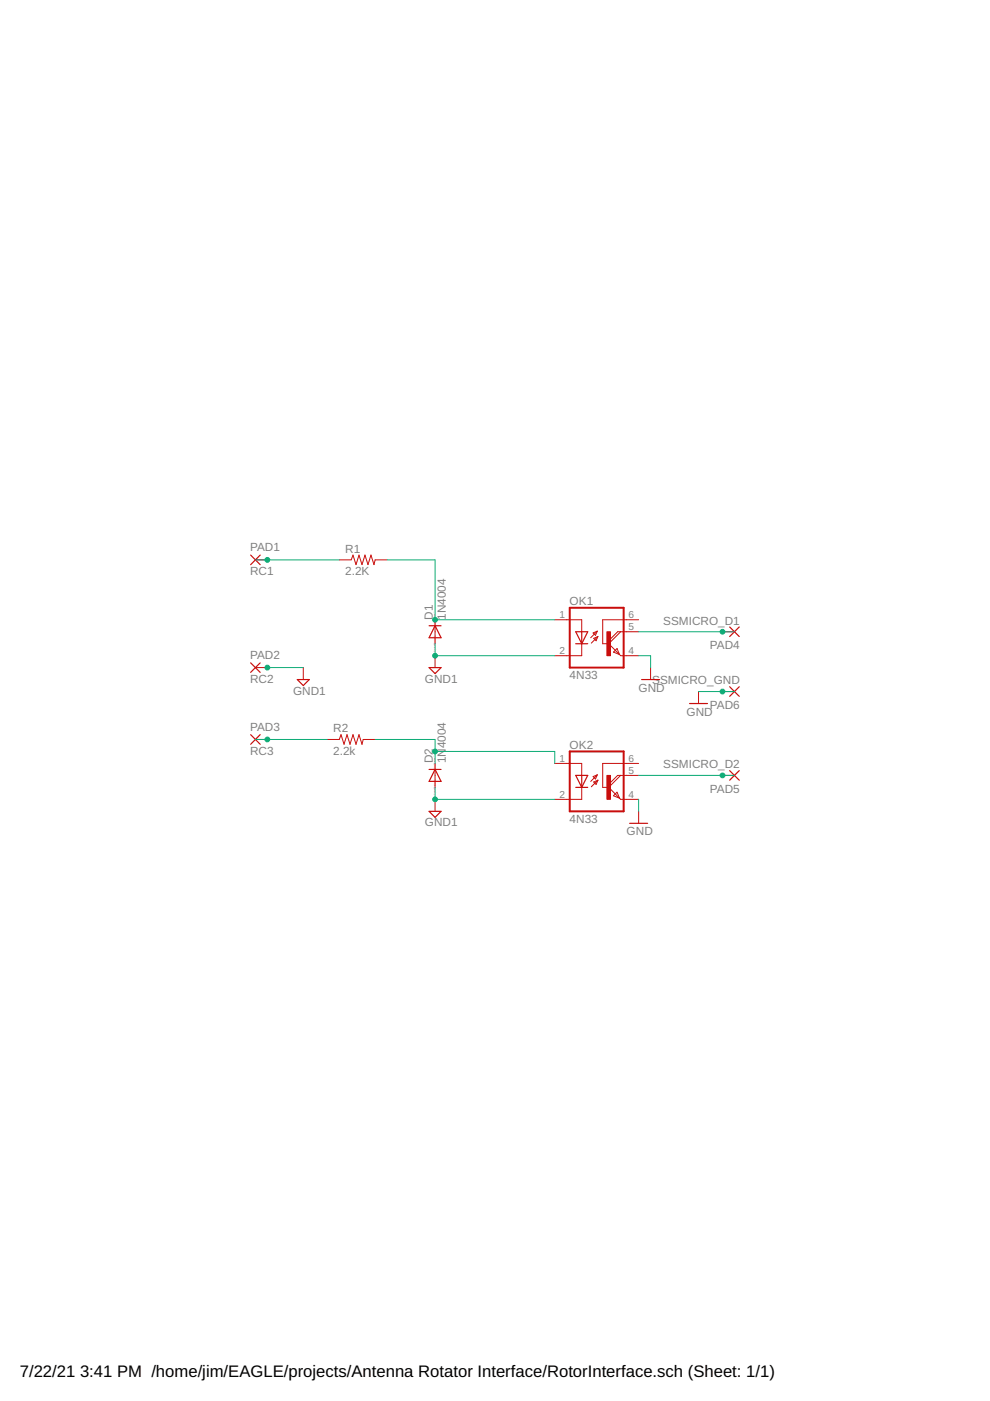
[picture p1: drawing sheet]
<?xml version="1.0" encoding="utf-8"?>
<!DOCTYPE eagle SYSTEM "eagle.dtd">
<eagle version="7.5.0">
<drawing>
<settings>
<setting alwaysvectorfont="no"/>
<setting verticaltext="up"/>
</settings>
<grid distance="0.1" unitdist="inch" unit="inch" style="lines" multiple="1" display="no" altdistance="0.01" altunitdist="inch" altunit="inch"/>
<schematic xreflabel="%F%N/%S.%C%R" xrefpart="/%S.%C%R">
<libraries>
<library name="optocoupler">
<symbols>
<symbol name="OK-DT">
<wire x1="0" y1="0" x2="0" y2="5.08" width="0.1524" layer="94"/>
<wire x1="1.27" y1="0" x2="0" y2="0" width="0.1524" layer="94"/>
<wire x1="-2.413" y1="0.127" x2="-1.016" y2="1.524" width="0.1524" layer="94"/>
<wire x1="-1.016" y1="1.524" x2="-1.905" y2="1.143" width="0.1524" layer="94"/>
<wire x1="-1.905" y1="1.143" x2="-1.397" y2="0.635" width="0.1524" layer="94"/>
<wire x1="-1.397" y1="0.635" x2="-1.016" y2="1.524" width="0.1524" layer="94"/>
<wire x1="-1.143" y1="2.667" x2="-2.032" y2="2.286" width="0.1524" layer="94"/>
<wire x1="-2.032" y1="2.286" x2="-1.524" y2="1.778" width="0.1524" layer="94"/>
<wire x1="-1.524" y1="1.778" x2="-1.143" y2="2.667" width="0.1524" layer="94"/>
<wire x1="-2.54" y1="1.27" x2="-1.143" y2="2.667" width="0.1524" layer="94"/>
<wire x1="-3.175" y1="2.54" x2="-4.445" y2="0" width="0.254" layer="94"/>
<wire x1="-4.445" y1="0" x2="-5.715" y2="2.54" width="0.254" layer="94"/>
<wire x1="-3.175" y1="0" x2="-4.445" y2="0" width="0.254" layer="94"/>
<wire x1="-4.445" y1="0" x2="-5.715" y2="0" width="0.254" layer="94"/>
<wire x1="-3.175" y1="2.54" x2="-4.445" y2="2.54" width="0.254" layer="94"/>
<wire x1="-4.445" y1="2.54" x2="-4.445" y2="0" width="0.254" layer="94"/>
<wire x1="-4.445" y1="2.54" x2="-5.715" y2="2.54" width="0.254" layer="94"/>
<wire x1="-4.445" y1="0" x2="-4.445" y2="-2.54" width="0.1524" layer="94"/>
<wire x1="-4.445" y1="5.08" x2="-4.445" y2="2.54" width="0.1524" layer="94"/>
<wire x1="-4.445" y1="-2.54" x2="-7.62" y2="-2.54" width="0.1524" layer="94"/>
<wire x1="-7.62" y1="5.08" x2="-4.445" y2="5.08" width="0.1524" layer="94"/>
<wire x1="4.445" y1="7.62" x2="4.445" y2="-5.08" width="0.4064" layer="94"/>
<wire x1="-6.985" y1="7.62" x2="-6.985" y2="-5.08" width="0.4064" layer="94"/>
<wire x1="-6.985" y1="7.62" x2="4.445" y2="7.62" width="0.4064" layer="94"/>
<wire x1="-6.985" y1="-5.08" x2="4.445" y2="-5.08" width="0.4064" layer="94"/>
<wire x1="0" y1="5.08" x2="5.08" y2="5.08" width="0.1524" layer="94"/>
<wire x1="3.81" y1="2.54" x2="1.27" y2="0" width="0.1524" layer="94"/>
<wire x1="1.27" y1="0" x2="3.556" y2="-2.286" width="0.1524" layer="94"/>
<wire x1="3.81" y1="-2.54" x2="5.08" y2="-2.54" width="0.1524" layer="94"/>
<wire x1="3.81" y1="2.54" x2="5.08" y2="2.54" width="0.1524" layer="94"/>
<wire x1="3.048" y1="-1.016" x2="3.556" y2="-2.286" width="0.1524" layer="94"/>
<wire x1="3.556" y1="-2.286" x2="3.81" y2="-2.54" width="0.1524" layer="94"/>
<wire x1="3.556" y1="-2.286" x2="2.286" y2="-1.778" width="0.1524" layer="94"/>
<wire x1="2.286" y1="-1.778" x2="3.048" y2="-1.016" width="0.1524" layer="94"/>
<wire x1="3.81" y1="2.54" x2="3.175" y2="2.54" width="0.1524" layer="94"/>
<wire x1="3.175" y1="2.54" x2="1.27" y2="0.635" width="0.1524" layer="94"/>
<text x="-7.0104" y="8.2296" size="1.778" layer="95">&gt;NAME</text>
<text x="-7.0104" y="-7.5438" size="1.778" layer="96">&gt;VALUE</text>
<rectangle x1="0.889" y1="-2.54" x2="1.651" y2="2.54" layer="94"/>
<pin name="A" x="-10.16" y="5.08" visible="pad" length="short" direction="pas"/>
<pin name="C" x="-10.16" y="-2.54" visible="pad" length="short" direction="pas"/>
<pin name="B" x="7.62" y="5.08" visible="pad" length="short" direction="pas" rot="R180"/>
<pin name="E" x="7.62" y="-2.54" visible="pad" length="short" direction="pas" rot="R180"/>
<pin name="COL" x="7.62" y="2.54" visible="pad" length="short" direction="pas" rot="R180"/>
</symbol>
</symbols>
<devicesets>
<deviceset name="4N33" prefix="OK">
<gates>
<gate name="A" symbol="OK-DT" x="0" y="0"/>
</gates>
<devices>
<device name="" package="DIL06">
<connects>
<connect gate="A" pin="A" pad="1"/>
<connect gate="A" pin="B" pad="6"/>
<connect gate="A" pin="C" pad="2"/>
<connect gate="A" pin="COL" pad="5"/>
<connect gate="A" pin="E" pad="4"/>
</connects>
<technologies>
<technology name="">
<attribute name="MF" value="VISHAY/TELEFUNKEN" constant="no"/>
<attribute name="MPN" value="4N33" constant="no"/>
<attribute name="OC_FARNELL" value="1469601" constant="no"/>
<attribute name="OC_NEWARK" value="88K1390" constant="no"/>
</technology>
</technologies>
</device>
</devices>
</deviceset>
</devicesets>
</library>
<library name="diode">
<symbols>
<symbol name="D">
<wire x1="-1.27" y1="-1.27" x2="1.27" y2="0" width="0.254" layer="94"/>
<wire x1="1.27" y1="0" x2="-1.27" y2="1.27" width="0.254" layer="94"/>
<wire x1="1.27" y1="1.27" x2="1.27" y2="0" width="0.254" layer="94"/>
<wire x1="-1.27" y1="1.27" x2="-1.27" y2="-1.27" width="0.254" layer="94"/>
<wire x1="1.27" y1="0" x2="1.27" y2="-1.27" width="0.254" layer="94"/>
<text x="2.54" y="0.4826" size="1.778" layer="95">&gt;NAME</text>
<text x="2.54" y="-2.3114" size="1.778" layer="96">&gt;VALUE</text>
<pin name="A" x="-2.54" y="0" visible="off" length="short" direction="pas"/>
<pin name="C" x="2.54" y="0" visible="off" length="short" direction="pas" rot="R180"/>
<text x="-2.54" y="0" size="0.4064" layer="99" align="center">SpiceOrder 1</text>
<text x="2.54" y="0" size="0.4064" layer="99" align="center">SpiceOrder 2</text>
</symbol>
</symbols>
<devicesets>
<deviceset name="1N4004" prefix="D">
<gates>
<gate name="1" symbol="D" x="0" y="0"/>
</gates>
<devices>
<device name="" package="DO41-10">
<connects>
<connect gate="1" pin="A" pad="A"/>
<connect gate="1" pin="C" pad="C"/>
</connects>
<technologies>
<technology name=""/>
</technologies>
</device>
</devices>
</deviceset>
</devicesets>
</library>
<library name="resistor">
<symbols>
<symbol name="R-US">
<wire x1="-2.54" y1="0" x2="-2.159" y2="1.016" width="0.2032" layer="94"/>
<wire x1="-2.159" y1="1.016" x2="-1.524" y2="-1.016" width="0.2032" layer="94"/>
<wire x1="-1.524" y1="-1.016" x2="-0.889" y2="1.016" width="0.2032" layer="94"/>
<wire x1="-0.889" y1="1.016" x2="-0.254" y2="-1.016" width="0.2032" layer="94"/>
<wire x1="-0.254" y1="-1.016" x2="0.381" y2="1.016" width="0.2032" layer="94"/>
<wire x1="0.381" y1="1.016" x2="1.016" y2="-1.016" width="0.2032" layer="94"/>
<wire x1="1.016" y1="-1.016" x2="1.651" y2="1.016" width="0.2032" layer="94"/>
<wire x1="1.651" y1="1.016" x2="2.286" y2="-1.016" width="0.2032" layer="94"/>
<wire x1="2.286" y1="-1.016" x2="2.54" y2="0" width="0.2032" layer="94"/>
<text x="-3.81" y="1.4986" size="1.778" layer="95">&gt;NAME</text>
<text x="-3.81" y="-3.302" size="1.778" layer="96">&gt;VALUE</text>
<pin name="2" x="5.08" y="0" visible="off" length="short" direction="pas" swaplevel="1" rot="R180"/>
<pin name="1" x="-5.08" y="0" visible="off" length="short" direction="pas" swaplevel="1"/>
</symbol>
</symbols>
<devicesets>
<deviceset name="R-US_" prefix="R" uservalue="yes">
<gates>
<gate name="G$1" symbol="R-US" x="0" y="0"/>
</gates>
<devices>
<device name="R0402" package="R0402">
<connects>
<connect gate="G$1" pin="1" pad="1"/>
<connect gate="G$1" pin="2" pad="2"/>
</connects>
<technologies>
<technology name=""/>
</technologies>
</device>
<device name="R0603" package="R0603">
<connects>
<connect gate="G$1" pin="1" pad="1"/>
<connect gate="G$1" pin="2" pad="2"/>
</connects>
<technologies>
<technology name=""/>
</technologies>
</device>
<device name="R0805" package="R0805">
<connects>
<connect gate="G$1" pin="1" pad="1"/>
<connect gate="G$1" pin="2" pad="2"/>
</connects>
<technologies>
<technology name=""/>
</technologies>
</device>
<device name="R0805W" package="R0805W">
<connects>
<connect gate="G$1" pin="1" pad="1"/>
<connect gate="G$1" pin="2" pad="2"/>
</connects>
<technologies>
<technology name=""/>
</technologies>
</device>
<device name="R1206" package="R1206">
<connects>
<connect gate="G$1" pin="1" pad="1"/>
<connect gate="G$1" pin="2" pad="2"/>
</connects>
<technologies>
<technology name=""/>
</technologies>
</device>
<device name="R1206W" package="R1206W">
<connects>
<connect gate="G$1" pin="1" pad="1"/>
<connect gate="G$1" pin="2" pad="2"/>
</connects>
<technologies>
<technology name=""/>
</technologies>
</device>
<device name="R1210" package="R1210">
<connects>
<connect gate="G$1" pin="1" pad="1"/>
<connect gate="G$1" pin="2" pad="2"/>
</connects>
<technologies>
<technology name=""/>
</technologies>
</device>
<device name="R1210W" package="R1210W">
<connects>
<connect gate="G$1" pin="1" pad="1"/>
<connect gate="G$1" pin="2" pad="2"/>
</connects>
<technologies>
<technology name=""/>
</technologies>
</device>
<device name="R2010" package="R2010">
<connects>
<connect gate="G$1" pin="1" pad="1"/>
<connect gate="G$1" pin="2" pad="2"/>
</connects>
<technologies>
<technology name=""/>
</technologies>
</device>
<device name="R2010W" package="R2010W">
<connects>
<connect gate="G$1" pin="1" pad="1"/>
<connect gate="G$1" pin="2" pad="2"/>
</connects>
<technologies>
<technology name=""/>
</technologies>
</device>
<device name="R2012" package="R2012">
<connects>
<connect gate="G$1" pin="1" pad="1"/>
<connect gate="G$1" pin="2" pad="2"/>
</connects>
<technologies>
<technology name=""/>
</technologies>
</device>
<device name="R2012W" package="R2012W">
<connects>
<connect gate="G$1" pin="1" pad="1"/>
<connect gate="G$1" pin="2" pad="2"/>
</connects>
<technologies>
<technology name=""/>
</technologies>
</device>
<device name="R2512" package="R2512">
<connects>
<connect gate="G$1" pin="1" pad="1"/>
<connect gate="G$1" pin="2" pad="2"/>
</connects>
<technologies>
<technology name=""/>
</technologies>
</device>
<device name="R2512W" package="R2512W">
<connects>
<connect gate="G$1" pin="1" pad="1"/>
<connect gate="G$1" pin="2" pad="2"/>
</connects>
<technologies>
<technology name=""/>
</technologies>
</device>
<device name="R3216" package="R3216">
<connects>
<connect gate="G$1" pin="1" pad="1"/>
<connect gate="G$1" pin="2" pad="2"/>
</connects>
<technologies>
<technology name=""/>
</technologies>
</device>
<device name="R3216W" package="R3216W">
<connects>
<connect gate="G$1" pin="1" pad="1"/>
<connect gate="G$1" pin="2" pad="2"/>
</connects>
<technologies>
<technology name=""/>
</technologies>
</device>
<device name="R3225" package="R3225">
<connects>
<connect gate="G$1" pin="1" pad="1"/>
<connect gate="G$1" pin="2" pad="2"/>
</connects>
<technologies>
<technology name=""/>
</technologies>
</device>
<device name="R3225W" package="R3225W">
<connects>
<connect gate="G$1" pin="1" pad="1"/>
<connect gate="G$1" pin="2" pad="2"/>
</connects>
<technologies>
<technology name=""/>
</technologies>
</device>
<device name="R5025" package="R5025">
<connects>
<connect gate="G$1" pin="1" pad="1"/>
<connect gate="G$1" pin="2" pad="2"/>
</connects>
<technologies>
<technology name=""/>
</technologies>
</device>
<device name="R5025W" package="R5025W">
<connects>
<connect gate="G$1" pin="1" pad="1"/>
<connect gate="G$1" pin="2" pad="2"/>
</connects>
<technologies>
<technology name=""/>
</technologies>
</device>
<device name="R6332" package="R6332">
<connects>
<connect gate="G$1" pin="1" pad="1"/>
<connect gate="G$1" pin="2" pad="2"/>
</connects>
<technologies>
<technology name=""/>
</technologies>
</device>
<device name="R6332W" package="R6332W">
<connects>
<connect gate="G$1" pin="1" pad="1"/>
<connect gate="G$1" pin="2" pad="2"/>
</connects>
<technologies>
<technology name=""/>
</technologies>
</device>
<device name="M0805" package="M0805">
<connects>
<connect gate="G$1" pin="1" pad="1"/>
<connect gate="G$1" pin="2" pad="2"/>
</connects>
<technologies>
<technology name=""/>
</technologies>
</device>
<device name="M1206" package="M1206">
<connects>
<connect gate="G$1" pin="1" pad="1"/>
<connect gate="G$1" pin="2" pad="2"/>
</connects>
<technologies>
<technology name=""/>
</technologies>
</device>
<device name="M1406" package="M1406">
<connects>
<connect gate="G$1" pin="1" pad="1"/>
<connect gate="G$1" pin="2" pad="2"/>
</connects>
<technologies>
<technology name=""/>
</technologies>
</device>
<device name="M2012" package="M2012">
<connects>
<connect gate="G$1" pin="1" pad="1"/>
<connect gate="G$1" pin="2" pad="2"/>
</connects>
<technologies>
<technology name=""/>
</technologies>
</device>
<device name="M2309" package="M2309">
<connects>
<connect gate="G$1" pin="1" pad="1"/>
<connect gate="G$1" pin="2" pad="2"/>
</connects>
<technologies>
<technology name=""/>
</technologies>
</device>
<device name="M3216" package="M3216">
<connects>
<connect gate="G$1" pin="1" pad="1"/>
<connect gate="G$1" pin="2" pad="2"/>
</connects>
<technologies>
<technology name=""/>
</technologies>
</device>
<device name="M3516" package="M3516">
<connects>
<connect gate="G$1" pin="1" pad="1"/>
<connect gate="G$1" pin="2" pad="2"/>
</connects>
<technologies>
<technology name=""/>
</technologies>
</device>
<device name="M5923" package="M5923">
<connects>
<connect gate="G$1" pin="1" pad="1"/>
<connect gate="G$1" pin="2" pad="2"/>
</connects>
<technologies>
<technology name=""/>
</technologies>
</device>
<device name="0204/5" package="0204/5">
<connects>
<connect gate="G$1" pin="1" pad="1"/>
<connect gate="G$1" pin="2" pad="2"/>
</connects>
<technologies>
<technology name=""/>
</technologies>
</device>
<device name="0204/7" package="0204/7">
<connects>
<connect gate="G$1" pin="1" pad="1"/>
<connect gate="G$1" pin="2" pad="2"/>
</connects>
<technologies>
<technology name=""/>
</technologies>
</device>
<device name="0207/10" package="0207/10">
<connects>
<connect gate="G$1" pin="1" pad="1"/>
<connect gate="G$1" pin="2" pad="2"/>
</connects>
<technologies>
<technology name=""/>
</technologies>
</device>
<device name="0207/12" package="0207/12">
<connects>
<connect gate="G$1" pin="1" pad="1"/>
<connect gate="G$1" pin="2" pad="2"/>
</connects>
<technologies>
<technology name=""/>
</technologies>
</device>
<device name="0207/15" package="0207/15">
<connects>
<connect gate="G$1" pin="1" pad="1"/>
<connect gate="G$1" pin="2" pad="2"/>
</connects>
<technologies>
<technology name=""/>
</technologies>
</device>
<device name="0207/2V" package="0207/2V">
<connects>
<connect gate="G$1" pin="1" pad="1"/>
<connect gate="G$1" pin="2" pad="2"/>
</connects>
<technologies>
<technology name=""/>
</technologies>
</device>
<device name="0207/5V" package="0207/5V">
<connects>
<connect gate="G$1" pin="1" pad="1"/>
<connect gate="G$1" pin="2" pad="2"/>
</connects>
<technologies>
<technology name=""/>
</technologies>
</device>
<device name="0207/7" package="0207/7">
<connects>
<connect gate="G$1" pin="1" pad="1"/>
<connect gate="G$1" pin="2" pad="2"/>
</connects>
<technologies>
<technology name=""/>
</technologies>
</device>
<device name="0309/10" package="0309/10">
<connects>
<connect gate="G$1" pin="1" pad="1"/>
<connect gate="G$1" pin="2" pad="2"/>
</connects>
<technologies>
<technology name=""/>
</technologies>
</device>
<device name="0309/12" package="0309/12">
<connects>
<connect gate="G$1" pin="1" pad="1"/>
<connect gate="G$1" pin="2" pad="2"/>
</connects>
<technologies>
<technology name=""/>
</technologies>
</device>
<device name="0411/12" package="0411/12">
<connects>
<connect gate="G$1" pin="1" pad="1"/>
<connect gate="G$1" pin="2" pad="2"/>
</connects>
<technologies>
<technology name=""/>
</technologies>
</device>
<device name="0411/15" package="0411/15">
<connects>
<connect gate="G$1" pin="1" pad="1"/>
<connect gate="G$1" pin="2" pad="2"/>
</connects>
<technologies>
<technology name=""/>
</technologies>
</device>
<device name="0411/3V" package="0411V">
<connects>
<connect gate="G$1" pin="1" pad="1"/>
<connect gate="G$1" pin="2" pad="2"/>
</connects>
<technologies>
<technology name=""/>
</technologies>
</device>
<device name="0414/15" package="0414/15">
<connects>
<connect gate="G$1" pin="1" pad="1"/>
<connect gate="G$1" pin="2" pad="2"/>
</connects>
<technologies>
<technology name=""/>
</technologies>
</device>
<device name="0414/5V" package="0414V">
<connects>
<connect gate="G$1" pin="1" pad="1"/>
<connect gate="G$1" pin="2" pad="2"/>
</connects>
<technologies>
<technology name=""/>
</technologies>
</device>
<device name="0617/17" package="0617/17">
<connects>
<connect gate="G$1" pin="1" pad="1"/>
<connect gate="G$1" pin="2" pad="2"/>
</connects>
<technologies>
<technology name=""/>
</technologies>
</device>
<device name="0617/22" package="0617/22">
<connects>
<connect gate="G$1" pin="1" pad="1"/>
<connect gate="G$1" pin="2" pad="2"/>
</connects>
<technologies>
<technology name=""/>
</technologies>
</device>
<device name="0617/5V" package="0617V">
<connects>
<connect gate="G$1" pin="1" pad="1"/>
<connect gate="G$1" pin="2" pad="2"/>
</connects>
<technologies>
<technology name=""/>
</technologies>
</device>
<device name="0922/22" package="0922/22">
<connects>
<connect gate="G$1" pin="1" pad="1"/>
<connect gate="G$1" pin="2" pad="2"/>
</connects>
<technologies>
<technology name=""/>
</technologies>
</device>
<device name="0613/5V" package="P0613V">
<connects>
<connect gate="G$1" pin="1" pad="1"/>
<connect gate="G$1" pin="2" pad="2"/>
</connects>
<technologies>
<technology name=""/>
</technologies>
</device>
<device name="0613/15" package="P0613/15">
<connects>
<connect gate="G$1" pin="1" pad="1"/>
<connect gate="G$1" pin="2" pad="2"/>
</connects>
<technologies>
<technology name=""/>
</technologies>
</device>
<device name="0817/22" package="P0817/22">
<connects>
<connect gate="G$1" pin="1" pad="1"/>
<connect gate="G$1" pin="2" pad="2"/>
</connects>
<technologies>
<technology name=""/>
</technologies>
</device>
<device name="0817/7V" package="P0817V">
<connects>
<connect gate="G$1" pin="1" pad="1"/>
<connect gate="G$1" pin="2" pad="2"/>
</connects>
<technologies>
<technology name=""/>
</technologies>
</device>
<device name="V234/12" package="V234/12">
<connects>
<connect gate="G$1" pin="1" pad="1"/>
<connect gate="G$1" pin="2" pad="2"/>
</connects>
<technologies>
<technology name=""/>
</technologies>
</device>
<device name="V235/17" package="V235/17">
<connects>
<connect gate="G$1" pin="1" pad="1"/>
<connect gate="G$1" pin="2" pad="2"/>
</connects>
<technologies>
<technology name=""/>
</technologies>
</device>
<device name="V526-0" package="V526-0">
<connects>
<connect gate="G$1" pin="1" pad="1"/>
<connect gate="G$1" pin="2" pad="2"/>
</connects>
<technologies>
<technology name=""/>
</technologies>
</device>
<device name="MELF0102AX" package="MINI_MELF-0102AX">
<connects>
<connect gate="G$1" pin="1" pad="1"/>
<connect gate="G$1" pin="2" pad="2"/>
</connects>
<technologies>
<technology name=""/>
</technologies>
</device>
<device name="0922V" package="0922V">
<connects>
<connect gate="G$1" pin="1" pad="1"/>
<connect gate="G$1" pin="2" pad="2"/>
</connects>
<technologies>
<technology name=""/>
</technologies>
</device>
<device name="MELF0102R" package="MINI_MELF-0102R">
<connects>
<connect gate="G$1" pin="1" pad="1"/>
<connect gate="G$1" pin="2" pad="2"/>
</connects>
<technologies>
<technology name=""/>
</technologies>
</device>
<device name="MELF0102W" package="MINI_MELF-0102W">
<connects>
<connect gate="G$1" pin="1" pad="1"/>
<connect gate="G$1" pin="2" pad="2"/>
</connects>
<technologies>
<technology name=""/>
</technologies>
</device>
<device name="MELF0204R" package="MINI_MELF-0204R">
<connects>
<connect gate="G$1" pin="1" pad="1"/>
<connect gate="G$1" pin="2" pad="2"/>
</connects>
<technologies>
<technology name=""/>
</technologies>
</device>
<device name="MELF0204W" package="MINI_MELF-0204W">
<connects>
<connect gate="G$1" pin="1" pad="1"/>
<connect gate="G$1" pin="2" pad="2"/>
</connects>
<technologies>
<technology name=""/>
</technologies>
</device>
<device name="MELF0207R" package="MINI_MELF-0207R">
<connects>
<connect gate="G$1" pin="1" pad="1"/>
<connect gate="G$1" pin="2" pad="2"/>
</connects>
<technologies>
<technology name=""/>
</technologies>
</device>
<device name="MELF0207W" package="MINI_MELF-0207W">
<connects>
<connect gate="G$1" pin="1" pad="1"/>
<connect gate="G$1" pin="2" pad="2"/>
</connects>
<technologies>
<technology name=""/>
</technologies>
</device>
<device name="RDH/15" package="RDH/15">
<connects>
<connect gate="G$1" pin="1" pad="1"/>
<connect gate="G$1" pin="2" pad="2"/>
</connects>
<technologies>
<technology name=""/>
</technologies>
</device>
<device name="0204/2V" package="0204V">
<connects>
<connect gate="G$1" pin="1" pad="1"/>
<connect gate="G$1" pin="2" pad="2"/>
</connects>
<technologies>
<technology name=""/>
</technologies>
</device>
<device name="0309/V" package="0309V">
<connects>
<connect gate="G$1" pin="1" pad="1"/>
<connect gate="G$1" pin="2" pad="2"/>
</connects>
<technologies>
<technology name=""/>
</technologies>
</device>
<device name="R0201" package="R0201">
<connects>
<connect gate="G$1" pin="1" pad="1"/>
<connect gate="G$1" pin="2" pad="2"/>
</connects>
<technologies>
<technology name=""/>
</technologies>
</device>
<device name="VMTA55" package="VMTA55">
<connects>
<connect gate="G$1" pin="1" pad="1"/>
<connect gate="G$1" pin="2" pad="2"/>
</connects>
<technologies>
<technology name=""/>
</technologies>
</device>
<device name="VMTB60" package="VMTB60">
<connects>
<connect gate="G$1" pin="1" pad="1"/>
<connect gate="G$1" pin="2" pad="2"/>
</connects>
<technologies>
<technology name=""/>
</technologies>
</device>
<device name="VTA52" package="VTA52">
<connects>
<connect gate="G$1" pin="1" pad="1"/>
<connect gate="G$1" pin="2" pad="2"/>
</connects>
<technologies>
<technology name=""/>
</technologies>
</device>
<device name="VTA53" package="VTA53">
<connects>
<connect gate="G$1" pin="1" pad="1"/>
<connect gate="G$1" pin="2" pad="2"/>
</connects>
<technologies>
<technology name=""/>
</technologies>
</device>
<device name="VTA54" package="VTA54">
<connects>
<connect gate="G$1" pin="1" pad="1"/>
<connect gate="G$1" pin="2" pad="2"/>
</connects>
<technologies>
<technology name=""/>
</technologies>
</device>
<device name="VTA55" package="VTA55">
<connects>
<connect gate="G$1" pin="1" pad="1"/>
<connect gate="G$1" pin="2" pad="2"/>
</connects>
<technologies>
<technology name=""/>
</technologies>
</device>
<device name="VTA56" package="VTA56">
<connects>
<connect gate="G$1" pin="1" pad="1"/>
<connect gate="G$1" pin="2" pad="2"/>
</connects>
<technologies>
<technology name=""/>
</technologies>
</device>
<device name="R4527" package="R4527">
<connects>
<connect gate="G$1" pin="1" pad="1"/>
<connect gate="G$1" pin="2" pad="2"/>
</connects>
<technologies>
<technology name=""/>
</technologies>
</device>
<device name="WSC0001" package="WSC0001">
<connects>
<connect gate="G$1" pin="1" pad="1"/>
<connect gate="G$1" pin="2" pad="2"/>
</connects>
<technologies>
<technology name=""/>
</technologies>
</device>
<device name="WSC0002" package="WSC0002">
<connects>
<connect gate="G$1" pin="1" pad="1"/>
<connect gate="G$1" pin="2" pad="2"/>
</connects>
<technologies>
<technology name=""/>
</technologies>
</device>
<device name="WSC01/2" package="WSC01/2">
<connects>
<connect gate="G$1" pin="1" pad="1"/>
<connect gate="G$1" pin="2" pad="2"/>
</connects>
<technologies>
<technology name=""/>
</technologies>
</device>
<device name="WSC2515" package="WSC2515">
<connects>
<connect gate="G$1" pin="1" pad="1"/>
<connect gate="G$1" pin="2" pad="2"/>
</connects>
<technologies>
<technology name=""/>
</technologies>
</device>
<device name="WSC4527" package="WSC4527">
<connects>
<connect gate="G$1" pin="1" pad="1"/>
<connect gate="G$1" pin="2" pad="2"/>
</connects>
<technologies>
<technology name=""/>
</technologies>
</device>
<device name="WSC6927" package="WSC6927">
<connects>
<connect gate="G$1" pin="1" pad="1"/>
<connect gate="G$1" pin="2" pad="2"/>
</connects>
<technologies>
<technology name=""/>
</technologies>
</device>
<device name="R1218" package="R1218">
<connects>
<connect gate="G$1" pin="1" pad="1"/>
<connect gate="G$1" pin="2" pad="2"/>
</connects>
<technologies>
<technology name=""/>
</technologies>
</device>
<device name="1812X7R" package="1812X7R">
<connects>
<connect gate="G$1" pin="1" pad="1"/>
<connect gate="G$1" pin="2" pad="2"/>
</connects>
<technologies>
<technology name=""/>
</technologies>
</device>
<device name="01005" package="R01005">
<connects>
<connect gate="G$1" pin="1" pad="1"/>
<connect gate="G$1" pin="2" pad="2"/>
</connects>
<technologies>
<technology name=""/>
</technologies>
</device>
</devices>
</deviceset>
</devicesets>
</library>
<library name="supply1">
<symbols>
<symbol name="GND">
<wire x1="-1.905" y1="0" x2="1.905" y2="0" width="0.254" layer="94"/>
<text x="-2.54" y="-2.54" size="1.778" layer="96">&gt;VALUE</text>
<pin name="GND" x="0" y="2.54" visible="off" length="short" direction="sup" rot="R270"/>
</symbol>
</symbols>
<devicesets>
<deviceset name="GND" prefix="GND">
<gates>
<gate name="1" symbol="GND" x="0" y="0"/>
</gates>
<devices>
<device name="">
<technologies>
<technology name=""/>
</technologies>
</device>
</devices>
</deviceset>
</devicesets>
</library>
<library name="supply2">
<symbols>
<symbol name="GND1">
<wire x1="-1.27" y1="0" x2="1.27" y2="0" width="0.254" layer="94"/>
<wire x1="1.27" y1="0" x2="0" y2="-1.27" width="0.254" layer="94"/>
<wire x1="0" y1="-1.27" x2="-1.27" y2="0" width="0.254" layer="94"/>
<text x="-2.159" y="-3.175" size="1.778" layer="96">&gt;VALUE</text>
<pin name="GND1" x="0" y="2.54" visible="off" length="short" direction="sup" rot="R270"/>
</symbol>
</symbols>
<devicesets>
<deviceset name="GND1" prefix="SUPPLY">
<gates>
<gate name="G$1" symbol="GND1" x="0" y="0"/>
</gates>
<devices>
<device name="">
<technologies>
<technology name=""/>
</technologies>
</device>
</devices>
</deviceset>
</devicesets>
</library>
<library name="wirepad">
<symbols>
<symbol name="PAD">
<wire x1="-1.016" y1="1.016" x2="1.016" y2="-1.016" width="0.254" layer="94"/>
<wire x1="-1.016" y1="-1.016" x2="1.016" y2="1.016" width="0.254" layer="94"/>
<text x="-1.143" y="1.8542" size="1.778" layer="95">&gt;NAME</text>
<text x="-1.143" y="-3.302" size="1.778" layer="96">&gt;VALUE</text>
<pin name="P" x="2.54" y="0" visible="off" length="short" direction="pas" rot="R180"/>
</symbol>
</symbols>
<devicesets>
<deviceset name="WIREPAD" prefix="PAD">
<gates>
<gate name="G$1" symbol="PAD" x="0" y="0"/>
</gates>
<devices>
<device name="1,6/0,8" package="1,6/0,8">
<connects>
<connect gate="G$1" pin="P" pad="1"/>
</connects>
<technologies>
<technology name=""/>
</technologies>
</device>
<device name="1,6/0,9" package="1,6/0,9">
<connects>
<connect gate="G$1" pin="P" pad="1"/>
</connects>
<technologies>
<technology name=""/>
</technologies>
</device>
<device name="2,15/1,0" package="2,15/1,0">
<connects>
<connect gate="G$1" pin="P" pad="1"/>
</connects>
<technologies>
<technology name=""/>
</technologies>
</device>
<device name="2,54/0,8" package="2,54/0,8">
<connects>
<connect gate="G$1" pin="P" pad="1"/>
</connects>
<technologies>
<technology name=""/>
</technologies>
</device>
<device name="2,54/0,9" package="2,54/0,9">
<connects>
<connect gate="G$1" pin="P" pad="1"/>
</connects>
<technologies>
<technology name=""/>
</technologies>
</device>
<device name="2,54/1,0" package="2,54/1,0">
<connects>
<connect gate="G$1" pin="P" pad="1"/>
</connects>
<technologies>
<technology name=""/>
</technologies>
</device>
<device name="2,54/1,1" package="2,54/1,1">
<connects>
<connect gate="G$1" pin="P" pad="1"/>
</connects>
<technologies>
<technology name=""/>
</technologies>
</device>
<device name="3,17/1,1" package="3,17/1,1">
<connects>
<connect gate="G$1" pin="P" pad="1"/>
</connects>
<technologies>
<technology name=""/>
</technologies>
</device>
<device name="3,17/1,2" package="3,17/1,2">
<connects>
<connect gate="G$1" pin="P" pad="1"/>
</connects>
<technologies>
<technology name=""/>
</technologies>
</device>
<device name="3,17/1,3" package="3,17/1,3">
<connects>
<connect gate="G$1" pin="P" pad="1"/>
</connects>
<technologies>
<technology name=""/>
</technologies>
</device>
<device name="3,81/1,1" package="3,81/1,1">
<connects>
<connect gate="G$1" pin="P" pad="1"/>
</connects>
<technologies>
<technology name=""/>
</technologies>
</device>
<device name="3,81/1,3" package="3,81/1,3">
<connects>
<connect gate="G$1" pin="P" pad="1"/>
</connects>
<technologies>
<technology name=""/>
</technologies>
</device>
<device name="3,81/1,4" package="3,81/1,4">
<connects>
<connect gate="G$1" pin="P" pad="1"/>
</connects>
<technologies>
<technology name=""/>
</technologies>
</device>
<device name="4,16O1,6" package="4,16O1,6">
<connects>
<connect gate="G$1" pin="P" pad="1"/>
</connects>
<technologies>
<technology name=""/>
</technologies>
</device>
<device name="SMD5-1,8" package="5-1,8">
<connects>
<connect gate="G$1" pin="P" pad="1"/>
</connects>
<technologies>
<technology name=""/>
</technologies>
</device>
<device name="SMD5-2,5" package="5-2,5">
<connects>
<connect gate="G$1" pin="P" pad="1"/>
</connects>
<technologies>
<technology name=""/>
</technologies>
</device>
<device name="SMD1,27-254" package="SMD1,27-2,54">
<connects>
<connect gate="G$1" pin="P" pad="1"/>
</connects>
<technologies>
<technology name=""/>
</technologies>
</device>
<device name="SMD2,54-5,08" package="SMD2,54-5,08">
<connects>
<connect gate="G$1" pin="P" pad="1"/>
</connects>
<technologies>
<technology name=""/>
</technologies>
</device>
</devices>
</deviceset>
</devicesets>
</library>
</libraries>
<attributes>
</attributes>
<variantdefs>
</variantdefs>
<classes>
<class number="0" name="default" width="0" drill="0">
</class>
</classes>
<parts>
<part name="OK1" library="optocoupler" deviceset="4N33" device=""/>
<part name="OK2" library="optocoupler" deviceset="4N33" device=""/>
<part name="D1" library="diode" deviceset="1N4004" device=""/>
<part name="D2" library="diode" deviceset="1N4004" device=""/>
<part name="R1" library="resistor" deviceset="R-US_" device="0309/12" value="2.2K"/>
<part name="R2" library="resistor" deviceset="R-US_" device="0309/12" value="2.2k"/>
<part name="GND1" library="supply1" deviceset="GND" device=""/>
<part name="GND2" library="supply1" deviceset="GND" device=""/>
<part name="SUPPLY1" library="supply2" deviceset="GND1" device=""/>
<part name="SUPPLY2" library="supply2" deviceset="GND1" device=""/>
<part name="GND3" library="supply1" deviceset="GND" device=""/>
<part name="SUPPLY3" library="supply2" deviceset="GND1" device=""/>
<part name="PAD1" library="wirepad" deviceset="WIREPAD" device="SMD2,54-5,08" value="RC1"/>
<part name="PAD2" library="wirepad" deviceset="WIREPAD" device="SMD2,54-5,08" value="RC2"/>
<part name="PAD3" library="wirepad" deviceset="WIREPAD" device="SMD2,54-5,08" value="RC3"/>
<part name="PAD4" library="wirepad" deviceset="WIREPAD" device="SMD2,54-5,08" value="SSMICRO_D1"/>
<part name="PAD5" library="wirepad" deviceset="WIREPAD" device="SMD2,54-5,08" value="SSMICRO_D2"/>
<part name="PAD6" library="wirepad" deviceset="WIREPAD" device="SMD2,54-5,08" value="SSMICRO_GND"/>
</parts>
<sheets>
<sheet>
<plain>
</plain>
<instances>
<instance part="OK1" gate="A" x="43.18" y="66.04"/>
<instance part="OK2" gate="A" x="43.18" y="35.56"/>
<instance part="D1" gate="1" x="7.62" y="68.58" rot="R90"/>
<instance part="D2" gate="1" x="7.62" y="38.1" rot="R90"/>
<instance part="R1" gate="G$1" x="-7.62" y="83.82"/>
<instance part="R2" gate="G$1" x="-10.16" y="45.72"/>
<instance part="GND1" gate="1" x="50.8" y="27.94"/>
<instance part="GND2" gate="1" x="53.34" y="58.42"/>
<instance part="SUPPLY1" gate="G$1" x="7.62" y="30.48"/>
<instance part="SUPPLY2" gate="G$1" x="7.62" y="60.96"/>
<instance part="GND3" gate="1" x="63.5" y="53.34"/>
<instance part="SUPPLY3" gate="G$1" x="-20.32" y="58.42"/>
<instance part="PAD1" gate="G$1" x="-30.48" y="83.82"/>
<instance part="PAD2" gate="G$1" x="-30.48" y="60.96"/>
<instance part="PAD3" gate="G$1" x="-30.48" y="45.72"/>
<instance part="PAD4" gate="G$1" x="71.12" y="68.58" rot="R180"/>
<instance part="PAD5" gate="G$1" x="71.12" y="38.1" rot="R180"/>
<instance part="PAD6" gate="G$1" x="71.12" y="55.88" rot="R180"/>
</instances>
<busses>
</busses>
<nets>
<net name="N$1" class="0">
<segment>
<pinref part="R2" gate="G$1" pin="1"/>
<wire x1="-30.48" y1="45.72" x2="-27.94" y2="45.72" width="0.1524" layer="91"/>
<pinref part="PAD3" gate="G$1" pin="P"/>
<wire x1="-27.94" y1="45.72" x2="-15.24" y2="45.72" width="0.1524" layer="91"/>
<junction x="-27.94" y="45.72"/>
</segment>
</net>
<net name="GND1" class="0">
<segment>
<pinref part="SUPPLY3" gate="G$1" pin="GND1"/>
<pinref part="PAD2" gate="G$1" pin="P"/>
<wire x1="-27.94" y1="60.96" x2="-20.32" y2="60.96" width="0.1524" layer="91"/>
<junction x="-27.94" y="60.96"/>
</segment>
<segment>
<pinref part="D1" gate="1" pin="A"/>
<wire x1="7.62" y1="66.04" x2="7.62" y2="63.5" width="0.1524" layer="91"/>
<pinref part="SUPPLY2" gate="G$1" pin="GND1"/>
<pinref part="OK1" gate="A" pin="C"/>
<wire x1="33.02" y1="63.5" x2="7.62" y2="63.5" width="0.1524" layer="91"/>
<junction x="7.62" y="63.5"/>
</segment>
<segment>
<pinref part="D2" gate="1" pin="A"/>
<wire x1="7.62" y1="35.56" x2="7.62" y2="33.02" width="0.1524" layer="91"/>
<pinref part="OK2" gate="A" pin="C"/>
<wire x1="33.02" y1="33.02" x2="7.62" y2="33.02" width="0.1524" layer="91"/>
<junction x="7.62" y="33.02"/>
<pinref part="SUPPLY1" gate="G$1" pin="GND1"/>
</segment>
</net>
<net name="N$3" class="0">
<segment>
<pinref part="R1" gate="G$1" pin="2"/>
<pinref part="D1" gate="1" pin="C"/>
<wire x1="-2.54" y1="83.82" x2="7.62" y2="83.82" width="0.1524" layer="91"/>
<wire x1="7.62" y1="83.82" x2="7.62" y2="71.12" width="0.1524" layer="91"/>
<pinref part="OK1" gate="A" pin="A"/>
<wire x1="7.62" y1="71.12" x2="33.02" y2="71.12" width="0.1524" layer="91"/>
<junction x="7.62" y="71.12"/>
</segment>
</net>
<net name="GND" class="0">
<segment>
<pinref part="OK2" gate="A" pin="E"/>
<pinref part="GND1" gate="1" pin="GND"/>
<wire x1="50.8" y1="33.02" x2="50.8" y2="30.48" width="0.1524" layer="91"/>
</segment>
<segment>
<pinref part="GND3" gate="1" pin="GND"/>
<wire x1="71.12" y1="55.88" x2="68.58" y2="55.88" width="0.1524" layer="91"/>
<pinref part="PAD6" gate="G$1" pin="P"/>
<wire x1="68.58" y1="55.88" x2="63.5" y2="55.88" width="0.1524" layer="91"/>
<junction x="68.58" y="55.88"/>
</segment>
<segment>
<pinref part="OK1" gate="A" pin="E"/>
<wire x1="50.8" y1="63.5" x2="53.34" y2="63.5" width="0.1524" layer="91"/>
<wire x1="53.34" y1="63.5" x2="53.34" y2="60.96" width="0.1524" layer="91"/>
<pinref part="GND2" gate="1" pin="GND"/>
</segment>
</net>
<net name="N$7" class="0">
<segment>
<pinref part="R2" gate="G$1" pin="2"/>
<pinref part="D2" gate="1" pin="C"/>
<wire x1="-5.08" y1="45.72" x2="7.62" y2="45.72" width="0.1524" layer="91"/>
<wire x1="7.62" y1="45.72" x2="7.62" y2="43.18" width="0.1524" layer="91"/>
<pinref part="OK2" gate="A" pin="A"/>
<wire x1="7.62" y1="43.18" x2="7.62" y2="40.64" width="0.1524" layer="91"/>
<wire x1="7.62" y1="43.18" x2="33.02" y2="43.18" width="0.1524" layer="91"/>
<wire x1="33.02" y1="43.18" x2="33.02" y2="40.64" width="0.1524" layer="91"/>
<junction x="7.62" y="43.18"/>
</segment>
</net>
<net name="N$6" class="0">
<segment>
<pinref part="OK2" gate="A" pin="COL"/>
<wire x1="71.12" y1="38.1" x2="68.58" y2="38.1" width="0.1524" layer="91"/>
<pinref part="PAD5" gate="G$1" pin="P"/>
<wire x1="68.58" y1="38.1" x2="50.8" y2="38.1" width="0.1524" layer="91"/>
<junction x="68.58" y="38.1"/>
</segment>
</net>
<net name="N$4" class="0">
<segment>
<pinref part="OK1" gate="A" pin="COL"/>
<wire x1="50.8" y1="68.58" x2="68.58" y2="68.58" width="0.1524" layer="91"/>
<pinref part="PAD4" gate="G$1" pin="P"/>
<wire x1="68.58" y1="68.58" x2="71.12" y2="68.58" width="0.1524" layer="91"/>
<junction x="68.58" y="68.58"/>
</segment>
<segment>
<wire x1="68.58" y1="55.88" x2="71.12" y2="55.88" width="0.1524" layer="91"/>
</segment>
</net>
<net name="N$2" class="0">
<segment>
<pinref part="R1" gate="G$1" pin="1"/>
<wire x1="-30.48" y1="83.82" x2="-27.94" y2="83.82" width="0.1524" layer="91"/>
<pinref part="PAD1" gate="G$1" pin="P"/>
<wire x1="-27.94" y1="83.82" x2="-12.7" y2="83.82" width="0.1524" layer="91"/>
<junction x="-27.94" y="83.82"/>
</segment>
</net>
</nets>
</sheet>
</sheets>
</schematic>
</drawing>
</eagle>
